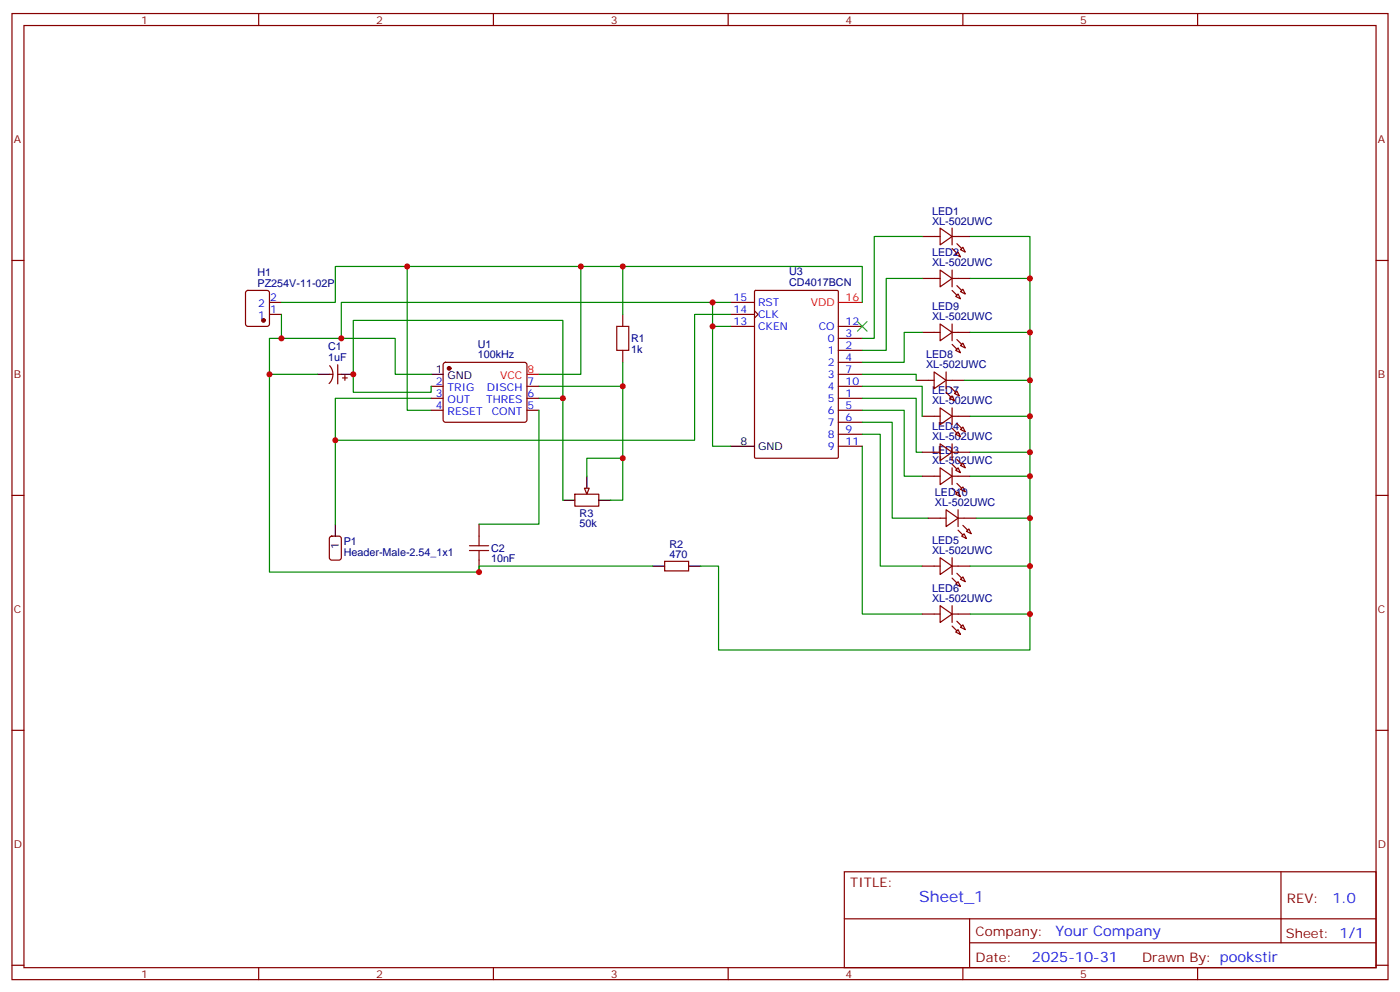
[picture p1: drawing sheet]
<svg xmlns="http://www.w3.org/2000/svg" width="412mm" height="292mm" viewBox="0 0 412 292" stroke-linecap="round" stroke-linejoin="round" font-family="sans-serif">
<g fill="none" stroke="#870000" stroke-width=".35">
<path d="M3.5 4h405.4v284.3h-405.4zM7.1 7.5h398.2v277.3h-398.2zM76.2 4v3.5M145.3 4v3.5M214.5 4v3.5M283.6 4v3.5M352.8 4v3.5M3.5 76.7h3.6M405.3 76.7h3.6M72.6 85.7l.4-.2h5.7l.6 .4 .1 9.5-.5 .6-5.9 .1-.6-.5-.1-9.4zM79.4 92.5h3.5M79.4 89h3.5"/>
<path d="M183.4 92.5v3.6M97 110.2h1.1M97.1 107.6a3.8 3.8 0 0 1-.2 5.3M99.5 107.4v5.6M99.5 110.2h1M100.9 111.2h1.4M101.6 110.5v1.4M127 113.7h3.5M127 117.2h3.5M130.8 106.9l.4-.3h23.3l.5 .3 .2 .5v16.5l-.7 .4-23.5-.1-.5-.6v-16.2zM155.2 113.7h3.5M155.2 117.2h3.5"/>
<path d="M183.4 103.1v3.5M127 120.8h3.5M155.2 120.8h3.5M3.5 145.8h3.6M97.2 158l.5-.2h2.1l.7 .4v5.9l-.4 .7-2.4 .1-.6-.5-.1-5.9zM141.1 154.3v3.5M169.3 145.5h7.1v3.5h-7.1zM405.3 145.8h3.6M141.1 164.9v3.5M195.8 165.2h7v2.8h-7zM3.5 214.9h3.6M405.3 214.9h3.6"/>
<path d="M248.7 256.6h156.6v28.2h-156.6zM377.3 256.6v20.9M248.7 270.4h156.5M285.6 277.5h119.6M285.6 270.4v14.1M3.5 284.1h3.6M76.2 284.8v3.5M145.3 284.8v3.5M214.5 284.8v3.5M283.6 284.8v3.5M352.8 284.8v3.5M405.3 284.1h3.6"/>
</g>
<g fill="#870000" stroke="#870000" stroke-width=".35">
<circle cx="132.3" cy="108.4" r=".53"/>
<circle cx="77.6" cy="94.3" r=".53"/>
</g>
<path d="M93.5 110.2h3.5M100.5 110.2h3.6M127 110.2h3.5M98.8 154.3v3.5M165.8 147.2h3.5M172.9 140.2v3.5M176.4 147.2h3.5M192.3 166.6h3.5M202.8 166.6h3.6" fill="none" stroke="#000" stroke-width=".35"/>
<path d="M155.2 110.2h3.5" fill="none" stroke="#f00" stroke-width=".35"/>
<path d="M181.7 96.1h3.5v7h-3.5zM141.1 157.8v2.8M138.3 162h5.6M138.3 160.6h5.6M141.1 162v2.9" fill="none" stroke="#a10000" stroke-width=".35"/>
<path d="M172.2 143.7h1.4l-.7 1.8z" fill="#f0f0f0" stroke="#870000" stroke-width=".35"/>
<g fill="none" stroke="#870000" stroke-width=".35">
<path d="M271.6 69.6h5.3M276.9 67.1l3.6 2.5-3.6 2.5zM276.9 79.5l3.6 2.5-3.6 2.4zM280.5 69.6h5.3M280.5 67.1v5M280.5 79.5v4.9M282.2 74.2l.7 1.4-1.4-.7zM282.9 73.5l.7-.7 .7 1.4zM215.2 96.1h7M215.2 89h7M215.2 92.5h7M222.2 91.5l1.1 1-1.1 1.1"/>
<path d="M222.3 85.7l.3-.2h24l.3 .2v48.8l-.1 .3-24.2 .1-.3-.2zM246.9 99.6h7.1M246.9 96.1h7.1M271.6 82h5.3M271.6 97.8h5.3M276.9 95.4l3.6 2.4-3.6 2.5zM280.5 95.4v4.9M280.5 82h5.3M280.5 97.8h5.3M281.5 87.2l.7-.7 .7 1.4zM282.9 85.8l.7-.7 .7 1.4zM246.9 117.2h7.1"/>
<path d="M246.9 103.1h7.1M246.9 106.6h7.1M246.9 110.2h7.1M246.9 113.7h7.1M269.9 111.9h5.3M275.2 109.5l3.5 2.4-3.5 2.5zM278.7 111.9h5.3M278.7 109.5v4.9M279.8 117.2l.7-.7 .7 1.4zM281.5 103.1l.7-.7 .7 1.4zM281.9 115.1l.7 1.4-1.4-.7zM282.9 101.7l.7-.7 .7 1.4z"/>
<path d="M246.9 120.8h7.1M246.9 124.3h7.1M246.9 127.8h7.1M246.9 131.3h7.1M271.6 133.1h5.3M271.6 122.5h5.3M276.9 137.7l3.6 2.5-3.6 2.4zM276.9 130.6l3.6 2.5-3.6 2.5zM276.9 120.1l3.6 2.4-3.6 2.5zM280.5 120.1v4.9M280.5 130.6v5M280.5 137.7v4.9"/>
<path d="M280.5 133.1h5.3M280.5 122.5h5.3M282.2 137.7l.7 1.4-1.4-.7zM282.2 127.1l.7 1.4-1.4-.7zM282.9 137l.7-.7 .7 1.4zM282.9 126.4l.7-.7 .7 1.4zM271.6 140.2h5.3M273.4 152.5h5.3M278.7 150l3.5 2.5-3.5 2.5zM280.5 140.2h5.3M282.2 144.7l.7 1.5-1.4-.7zM282.2 152.5h5.3"/>
<path d="M282.2 150v5M282.9 144l.7-.7 .7 1.4zM283.3 157.8l.7-.7 .7 1.4zM284.7 156.4l.7-.7 .7 1.4zM271.6 166.6h5.3M276.9 164.1l3.6 2.5-3.6 2.5zM276.9 178.3l3.6 2.4-3.6 2.5zM280.5 164.1v5M280.5 178.3v4.9M280.5 166.6h5.3M282.2 171.2l.7 1.4-1.4-.7zM282.9 170.5l.7-.7 .7 1.4z"/>
<path d="M271.6 180.7h5.3M280.5 180.7h5.3M282.2 185.3l.7 1.4-1.4-.7zM282.9 184.6l.7-.7 .7 1.4z"/>
</g>
<g fill="#870000" stroke="#870000" stroke-width=".35">
<path d="M281.9 71.7l1.4 1.4z"/>
<path d="M280.5 73.1l1.4 1.4z"/>
<path d="M281.9 84.1l1.4 1.4z"/>
<path d="M280.5 85.5l1.4 1.4z"/>
<path d="M281.9 142.3l1.4 1.4z"/>
<path d="M280.5 143.7l1.4 1.4z"/>
<path d="M281.9 135.2l1.4 1.4z"/>
<path d="M280.5 136.6l1.4 1.4z"/>
<path d="M281.9 168.7l1.4 1.4z"/>
<path d="M280.5 170.1l1.4 1.5z"/>
<path d="M281.9 182.8l1.4 1.5z"/>
<path d="M280.5 184.3l1.4 1.4z"/>
<path d="M281.9 124.6l1.4 1.4z"/>
<path d="M280.5 126l1.4 1.5z"/>
<path d="M280.1 114.1l1.4 1.4z"/>
<path d="M278.7 115.5l1.4 1.4z"/>
<path d="M281.9 99.9l1.4 1.5z"/>
<path d="M280.5 101.4l1.4 1.4z"/>
<path d="M283.6 154.6l1.4 1.4z"/>
<path d="M282.2 156l1.4 1.4z"/>
</g>
<g fill="none" stroke="#008700" stroke-width=".35">
<path d="M119.9 78.4v42.4h7.1M171.1 78.4v31.8h-12.4M183.4 78.4v14.1M271.6 69.6h-14.1v30h-3.5M285.8 69.6h17.6v12.4h-17.6M82.9 89h15.9v-10.6h155.2v10.6M82.9 92.5v7.1M209.9 89h-109.4v10.6M209.9 96.1h5.3M215.2 92.5h-10.6v37.1h-105.8M215.2 89h-5.3v42.3h5.3M271.6 82h-10.5v21.1h-7.1"/>
<path d="M271.6 97.8h-5.3v8.8h-12.3M303.4 82v15.8h-17.6M303.4 97.8v14.1h-19.4M79.4 110.2h14.1M127 110.2h-10.6v-10.6h-37v68.8h61.7v-1.8h51.2M127 113.7v1.8h-22.9v-21.2h61.7v22.9h-7.1M127 117.2h-28.2v37.1M158.7 113.7h24.7M165.8 117.2v30M183.4 106.6v40.6h-3.5M254 110.2h15.9v1.7M254 113.7h17.6v8.8"/>
<path d="M254 117.2h15.9v15.9h1.7M303.4 111.9v10.6h-17.6M158.7 120.8v33.5h-17.6M183.4 134.9h-10.5v5.3M254 120.8h12.3v19.4h5.3M254 124.3h8.8v28.2h10.6M254 127.8h5.3v38.8h12.3M254 131.3v49.4h17.6M303.4 122.5v10.6h-17.6M303.4 133.1v7.1h-17.6M303.4 140.2v12.3h-15.9M303.4 152.5v14.1h-17.6"/>
<path d="M206.4 166.6h5.3v24.7h91.7v-10.6M303.4 166.6v14.1h-17.6"/>
</g>
<path d="M215.2 131.3h7" fill="none" stroke="#000" stroke-width=".35"/>
<path d="M246.9 89h7.1" fill="none" stroke="#f00" stroke-width=".35"/>
<path d="M252.6 94.7l2.8 2.8M255.4 94.7l-2.8 2.8" fill="none" stroke="#3c3" stroke-width=".35"/>
<g fill="#c00">
<circle cx="104.1" cy="110.2" r=".88"/>
<circle cx="98.8" cy="129.6" r=".88"/>
<circle cx="165.8" cy="117.2" r=".88"/>
<circle cx="183.4" cy="134.9" r=".88"/>
<circle cx="183.4" cy="113.7" r=".88"/>
<circle cx="82.9" cy="99.6" r=".88"/>
<circle cx="209.9" cy="96.1" r=".88"/>
<circle cx="100.5" cy="99.6" r=".88"/>
<circle cx="209.9" cy="89" r=".88"/>
<circle cx="303.4" cy="82" r=".88"/>
<circle cx="303.4" cy="97.8" r=".88"/>
<circle cx="303.4" cy="111.9" r=".88"/>
<circle cx="303.4" cy="122.5" r=".88"/>
<circle cx="303.4" cy="133.1" r=".88"/>
<circle cx="303.4" cy="140.2" r=".88"/>
<circle cx="303.4" cy="152.5" r=".88"/>
<circle cx="303.4" cy="166.6" r=".88"/>
<circle cx="303.4" cy="180.7" r=".88"/>
<circle cx="141.1" cy="168.4" r=".88"/>
<circle cx="79.4" cy="110.2" r=".88"/>
<circle cx="171.1" cy="78.4" r=".88"/>
<circle cx="119.9" cy="78.4" r=".88"/>
<circle cx="183.4" cy="78.4" r=".88"/>
</g>
<text font-size="4.6" fill="#00f" x="270.8" y="265.6">Sheet_1</text>
<g font-size="4.2" fill="#00f">
<text x="392.5" y="265.8">1.0</text>
<text x="310.9" y="275.4">Your Company</text>
<text x="304" y="283.2">2025-10-31</text>
</g>
<g font-size="3.9" fill="#800">
<text x="250.5" y="261.2">TITLE:</text>
<text x="379.1" y="265.8">REV:</text>
<text x="287.4" y="275.4">Company:</text>
<text x="378.7" y="276">Sheet: 1/1</text>
<text x="287.4" y="283">Date:</text>
<text x="336.4" y="283.1">Drawn By: pookstir</text>
</g>
<g font-size="3.2" fill="#800">
<text x="41.6" y="7">1</text>
<text x="110.8" y="7">2</text>
<text x="179.9" y="7">3</text>
<text x="249.1" y="7">4</text>
<text x="318.2" y="7">5</text>
<text x="4.1" y="42.1">A</text>
<text x="405.9" y="42.1">A</text>
<text x="4.1" y="111.2">B</text>
<text x="405.9" y="111.2">B</text>
<text x="4.1" y="180.4">C</text>
<text x="405.9" y="180.4">C</text>
<text x="4.1" y="249.5">D</text>
<text x="405.9" y="249.5">D</text>
<text x="41.6" y="287.8">1</text>
<text x="110.8" y="287.8">2</text>
<text x="179.9" y="287.8">3</text>
<text x="249.1" y="287.8">4</text>
<text x="318.2" y="287.8">5</text>
</g>
<g font-size="3.2" fill="#000080">
<text x="274.6" y="63.1">LED1</text>
<text x="274.6" y="66.1">XL-502UWC</text>
<text x="274.6" y="75.5">LED2</text>
<text x="75.9" y="81.3">H1</text>
<text x="232.5" y="81">U3</text>
<text x="274.6" y="78.4">XL-502UWC</text>
<text x="75.9" y="84.4">PZ254V-11-02P</text>
<text x="232.5" y="84.1">CD4017BCN</text>
<text x="274.6" y="94.3">XL-502UWC</text>
<text x="274.6" y="91.4">LED9</text>
<text x="185.9" y="100.8">R1</text>
<text x="96.7" y="106.3">1uF</text>
<text x="96.7" y="103.2">C1</text>
<text x="140.7" y="105.5">100kHz</text>
<text x="140.7" y="102.5">U1</text>
<text x="185.9" y="103.9">1k</text>
<text x="272.8" y="105.5">LED8</text>
<text x="272.8" y="108.4">XL-502UWC</text>
<text x="274.6" y="119">XL-502UWC</text>
<text x="274.6" y="116.1">LED7</text>
<text x="274.6" y="129.6">XL-502UWC</text>
<text x="274.6" y="126.6">LED4</text>
<text x="274.6" y="136.6">XL-502UWC</text>
<text x="274.6" y="133.7">LED3</text>
<text x="275.4" y="149">XL-502UWC</text>
<text x="275.4" y="146">LED10</text>
<text x="170.7" y="155.2">50k</text>
<text x="170.7" y="152">R3</text>
<text x="101.2" y="160.4">P1</text>
<text x="197.2" y="161.2">R2</text>
<text x="274.6" y="160.2">LED5</text>
<text x="101.2" y="163.6">Header-Male-2.54_1x1</text>
<text x="144.6" y="165.4">10nF</text>
<text x="144.6" y="162.5">C2</text>
<text x="197.2" y="164.1">470</text>
<text x="274.6" y="163.1">XL-502UWC</text>
<text x="274.6" y="177.2">XL-502UWC</text>
<text x="274.6" y="174.3">LED6</text>
</g>
<g font-size="3.2" fill="#00f">
<text x="79.6" y="88.7">2</text>
<text x="216.1" y="88.7">15</text>
<text x="76.1" y="93.9">1</text>
<text x="76.1" y="90.4">2</text>
<text x="79.6" y="92.2">1</text>
<text x="216.1" y="92.2">14</text>
<text x="216.1" y="95.7">13</text>
<text x="223.3" y="90.1">RST</text>
<text x="223.3" y="93.6">CLK</text>
<text x="249.1" y="95.7">12</text>
<text x="223.3" y="97.1">CKEN</text>
<text x="241.2" y="97.1">CO</text>
<text x="243.9" y="100.6">0</text>
<text x="249.1" y="99.2">3</text>
<text x="243.9" y="104.2">1</text>
<text x="243.9" y="107.7">2</text>
<text x="249.1" y="102.8">2</text>
<text x="249.1" y="106.3">4</text>
<text x="128.3" y="113.3">2</text>
<text x="155.4" y="113.3">7</text>
<text x="243.9" y="111.2">3</text>
<text x="249.1" y="109.8">7</text>
<text x="249.1" y="113.3">10</text>
<text x="128.3" y="116.9">3</text>
<text x="131.8" y="115.1">TRIG</text>
<text x="131.8" y="118.6">OUT</text>
<text x="143.2" y="118.6">THRES</text>
<text x="143.4" y="115.1">DISCH</text>
<text x="155.4" y="116.9">6</text>
<text x="243.9" y="118.3">5</text>
<text x="243.9" y="114.8">4</text>
<text x="249.1" y="116.9">1</text>
<text x="128.3" y="120.4">4</text>
<text x="131.8" y="122.2">RESET</text>
<text x="144.9" y="122.2">CONT</text>
<text x="155.4" y="120.4">5</text>
<text x="243.9" y="121.8">6</text>
<text x="243.9" y="125.3">7</text>
<text x="249.1" y="120.4">5</text>
<text x="249.1" y="123.9">6</text>
<text x="243.9" y="128.9">8</text>
<text x="249.1" y="127.5">9</text>
<text x="249.1" y="131">11</text>
<text x="243.9" y="132.4">9</text>
</g>
<g font-size="3.2" fill="#f00">
<text x="249.1" y="88.7">16</text>
<text x="238.8" y="90.1">VDD</text>
<text x="147.3" y="111.6">VCC</text>
<text x="155.4" y="109.8">8</text>
</g>
<g font-size="3.2">
<text x="128.3" y="109.8">1</text>
<text x="131.8" y="111.6">GND</text>
<text x="218.1" y="131">8</text>
<text x="223.3" y="132.4">GND</text>
<text x="99.8" y="161.6" transform="rotate(-90 99.8 161.6)">1</text>
</g>
</svg>
